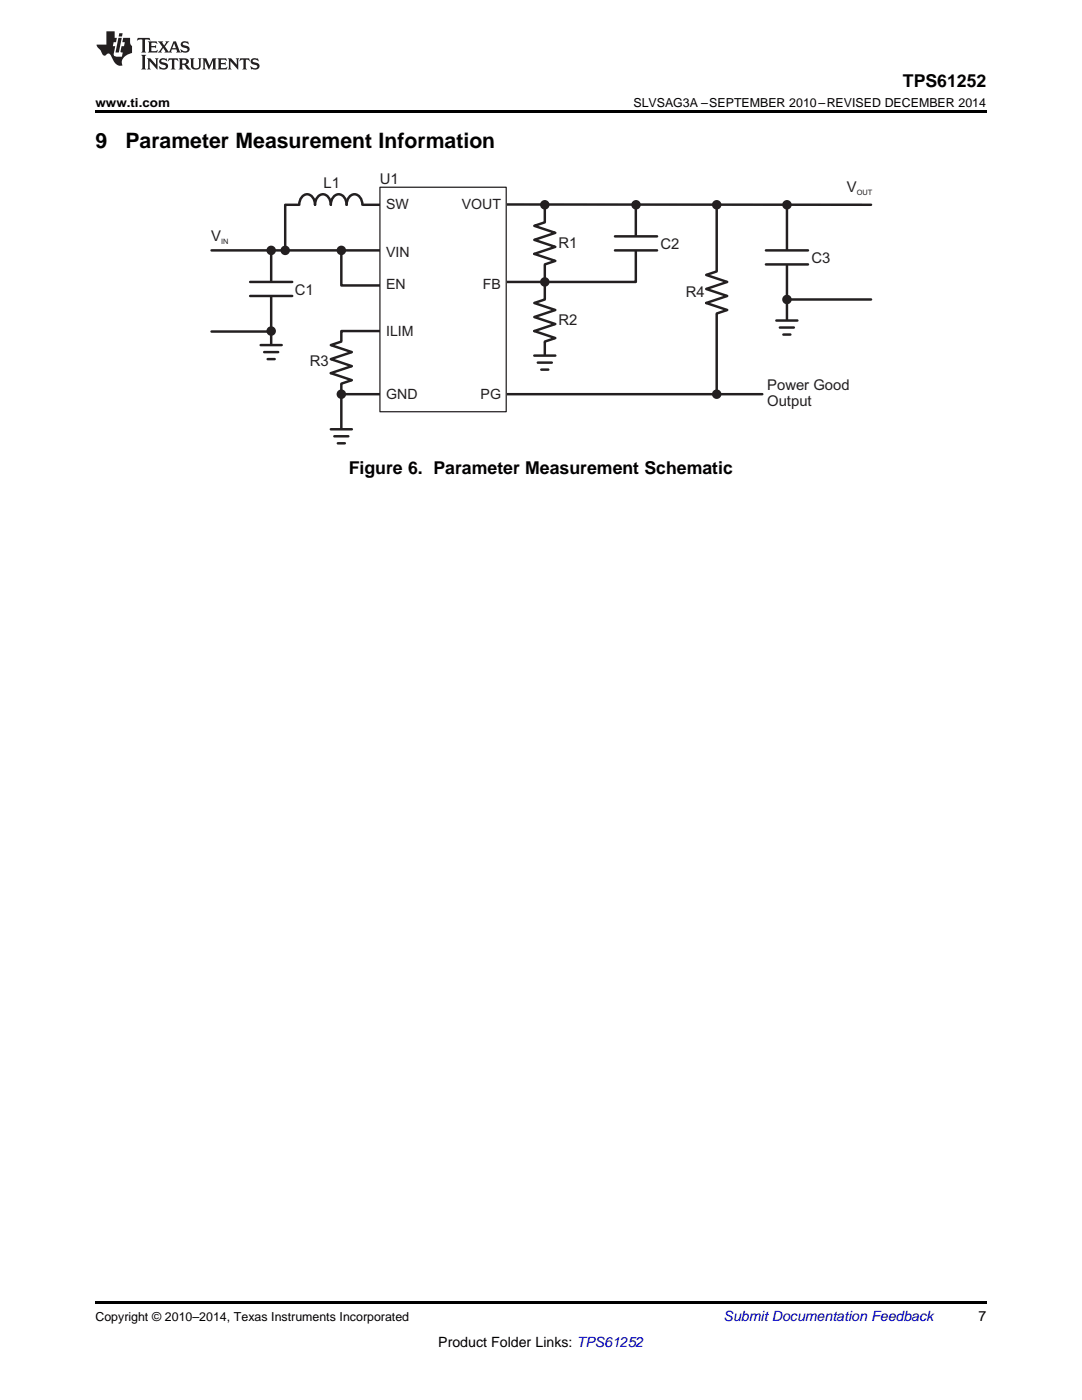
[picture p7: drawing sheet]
<svg xmlns="http://www.w3.org/2000/svg" width="216mm" height="279mm" viewBox="0 0 216 279" stroke-linecap="round" stroke-linejoin="round" font-family="sans-serif">
<path d="M19 259.7h177.8v.5h-177.8z" fill="#000"/>
<path d="M68.1 50v7h10.4M108.7 40.9v30.1M126.9 40.9v15.4h-27.3M143 40.9v37.8M157 40.9v24.5M100.3 78.7h51.8" fill="none" stroke="#231f20" stroke-width=".49"/>
<path d="M140.9 54.2h4.2v8.4h-4.2z" fill-rule="evenodd" fill="#fff"/>
<path d="M143 54.2l-2.1 .7 4.2 1.4-4.2 1.4 4.2 1.4-4.2 1.4 4.2 1.4-2.1 .7" fill="none" stroke="#231f20" stroke-width=".49"/>
<path d="M122.7 47.2h8.4v2.8h-8.4z" fill-rule="evenodd" fill="#fff"/>
<path d="M122.7 47.2h8.4M122.7 50h8.4" fill="none" stroke="#231f20" stroke-width=".49"/>
<path d="M154.9 64h4.2v2.8h-4.2z" fill-rule="evenodd" fill="#fff"/>
<path d="M154.9 64h4.2M155.6 65.4h2.8M156.3 66.8h1.4" fill="none" stroke="#231f20" stroke-width=".49"/>
<path d="M106.6 59.8h4.2v8.4h-4.2z" fill-rule="evenodd" fill="#fff"/>
<path d="M108.7 59.8l-2.1 .7 4.2 1.4-4.2 1.4 4.2 1.4-4.2 1.4 4.2 1.4-2.1 .7" fill="none" stroke="#231f20" stroke-width=".49"/>
<path d="M152.8 50h8.4v2.8h-8.4z" fill-rule="evenodd" fill="#fff"/>
<path d="M42.2 50h35.7M75.8 40.9h-18.9v9.1M101 40.8l72.8 .1M152.8 50h8.4M152.8 52.8h8.4M77.9 78.7h-9.8v7M78.6 66.1h-10.5v12.6" fill="none" stroke="#231f20" stroke-width=".49"/>
<path d="M75.8 37.4h25.2v44.8h-25.2z" fill-rule="evenodd" fill="#fff"/>
<path d="M75.8 37.4h25.2v44.8h-25.2z" fill="none" stroke="#231f20" stroke-width=".25"/>
<path d="M59.7 38.8h12.6v4.2h-12.6z" fill-rule="evenodd" fill="#fff"/>
<path d="M59.7 40.9a1.77 1.77 0 0 1 2-2.1 2.04 2.04 0 0 1 1.2 2.1 1.77 1.77 0 0 1 2-2.1 2.04 2.04 0 0 1 1.1 2.1 1.77 1.77 0 0 1 2-2.1 2.04 2.04 0 0 1 1.2 2.1 1.77 1.77 0 0 1 2-2.1 2.04 2.04 0 0 1 1.1 2.1" fill="none" stroke="#231f20" stroke-width=".49"/>
<path d="M66 85.7h4.2v2.8h-4.2z" fill-rule="evenodd" fill="#fff"/>
<path d="M66 85.7h4.2M66.7 87.1h2.8M67.4 88.5h1.4" fill="none" stroke="#231f20" stroke-width=".49"/>
<path d="M106.6 71h4.2v2.8h-4.2z" fill-rule="evenodd" fill="#fff"/>
<path d="M54.1 50v18.9M106.6 71h4.2M107.3 72.4h2.8M108 73.8h1.4" fill="none" stroke="#231f20" stroke-width=".49"/>
<path d="M52 68.9h4.2v2.8h-4.2z" fill-rule="evenodd" fill="#fff"/>
<path d="M52 68.9h4.2M52.7 70.3h2.8M53.4 71.7h1.4" fill="none" stroke="#231f20" stroke-width=".49"/>
<path d="M49.9 56.3h8.4v2.8h-8.4z" fill-rule="evenodd" fill="#fff"/>
<path d="M49.9 56.3h8.4M49.9 59.1h8.4" fill="none" stroke="#231f20" stroke-width=".49"/>
<circle cx="54.1" cy="66.1" r=".7" fill="#231f20"/>
<circle cx="54.1" cy="66.1" r=".7" fill="none" stroke="#231f20" stroke-width=".49"/>
<circle cx="68.1" cy="78.7" r=".7" fill="#231f20"/>
<circle cx="68.1" cy="78.7" r=".7" fill="none" stroke="#231f20" stroke-width=".49"/>
<circle cx="108.7" cy="56.3" r=".7" fill="#231f20"/>
<circle cx="108.7" cy="56.3" r=".7" fill="none" stroke="#231f20" stroke-width=".49"/>
<circle cx="108.7" cy="40.9" r=".7" fill="#231f20"/>
<circle cx="108.7" cy="40.9" r=".7" fill="none" stroke="#231f20" stroke-width=".49"/>
<circle cx="143" cy="40.9" r=".7" fill="#231f20"/>
<circle cx="143" cy="40.9" r=".7" fill="none" stroke="#231f20" stroke-width=".49"/>
<circle cx="157" cy="59.8" r=".7" fill="#231f20"/>
<circle cx="157" cy="59.8" r=".7" fill="none" stroke="#231f20" stroke-width=".49"/>
<path d="M66 68.2h4.2v8.4h-4.2z" fill-rule="evenodd" fill="#fff"/>
<path d="M68.1 68.2l-2.1 .7 4.2 1.4-4.2 1.4 4.2 1.4-4.2 1.4 4.2 1.4-2.1 .7" fill="none" stroke="#231f20" stroke-width=".49"/>
<circle cx="56.9" cy="50" r=".7" fill="#231f20"/>
<circle cx="56.9" cy="50" r=".7" fill="none" stroke="#231f20" stroke-width=".49"/>
<circle cx="143" cy="78.7" r=".7" fill="#231f20"/>
<circle cx="143" cy="78.7" r=".7" fill="none" stroke="#231f20" stroke-width=".49"/>
<circle cx="126.9" cy="40.9" r=".7" fill="#231f20"/>
<circle cx="126.9" cy="40.9" r=".7" fill="none" stroke="#231f20" stroke-width=".49"/>
<path d="M106.6 44.4h4.2v8.4h-4.2z" fill-rule="evenodd" fill="#fff"/>
<path d="M108.7 44.4l-2.1 .7 4.2 1.4-4.2 1.4 4.2 1.4-4.2 1.4 4.2 1.4-2.1 .7" fill="none" stroke="#231f20" stroke-width=".49"/>
<circle cx="68.1" cy="50" r=".7" fill="#231f20"/>
<g fill="none" stroke="#231f20" stroke-width=".49">
<path d="M157 59.8h16.8M42.2 66.2h11.9"/>
<circle cx="68.1" cy="50" r=".7"/>
</g>
<circle cx="54.1" cy="50" r=".7" fill="#231f20"/>
<circle cx="54.1" cy="50" r=".7" fill="none" stroke="#231f20" stroke-width=".49"/>
<circle cx="157" cy="40.9" r=".7" fill="#231f20"/>
<circle cx="157" cy="40.9" r=".7" fill="none" stroke="#231f20" stroke-width=".49"/>
<path d="M19 22h177.8v.5h-177.8z" fill="#000"/>
<g fill="#231f20">
<path d="M27.5 7.6l-.1 .5 .4-.2h.6v.1v2.1l-.2 .4h1l-.3-.4v-2.1l.1-.1h.5l.5 .2-.2-.5zM29.5 8.3l.2 .3v1.5l-.2 .4h1.8l.2-.6a1.04 1.04 0 0 1-1.3 .2v-.7h.6l.3 .2v-.6l-.3 .2h-.6v-.6l.8-.1 .4 .3-.2-.5zM31.5 8.3l.9 1.1-.9 1.1h.8l-.2-.2 .5-.7 .4 .7-.2 .2h1.5l-.1-.2 .1-.4h.9l.1 .4-.2 .2h1l-.3-.3-.7-1.9h-.5l-.9 2-.8-1 .9-1h-.8l.1 .3-.3 .5-.4-.6 .2-.2zM34.7 8.6l.4 1h-.7zM36.3 8.4a.63 .63 0 0 0-.2 .7 .63 .63 0 0 0 .6 .4l.6 .2 .1 .2a.75 .75 0 0 1-.7 .4 .75 .75 0 0 1-.6-.5l.1 .7 .1-.1a1.11 1.11 0 0 0 1.5-.6 1.13 1.13 0 0 0-1.2-.8l-.1-.4a1.04 1.04 0 0 1 1.2 .2l-.2-.5-.1 .1-.5-.2zM28.2 10.9l.2 .4v2.2l-.2 .4h1l-.3-.4v-2.2l.3-.4zM29.3 11.6l.3 .4v1.5l-.3 .4h.8l-.2-.4v-1.3l1.5 1.7v-1.9l.2-.4h-.7l.2 .4v.9l-1.1-1.3zM32 11.8a.62 .62 0 0 0-.2 .7 .62 .62 0 0 0 .6 .4l.6 .1 .1 .3a.76 .76 0 0 1-.7 .3 .76 .76 0 0 1-.6-.4l.1 .7 .1-.1a1.11 1.11 0 0 0 1.5-.6 1.13 1.13 0 0 0-1.2-.8l-.1-.4a1.04 1.04 0 0 1 1.2 .2l-.2-.6-.1 .1-.5-.1zM33.7 11.6l-.2 .6a.61 .61 0 0 1 .8-.3v1.6l-.2 .4h.9l-.2-.4v-1.6a.63 .63 0 0 1 .8 .3l-.2-.6zM35.6 11.6l.3 .4v1.5l-.3 .4h1l-.2-.2v-.8l.5 .2a.76 .76 0 0 0 1.2 .7l-1-1a.58 .58 0 0 0 .6-.5 .58 .58 0 0 0-.5-.6zM36.4 11.9h.1a.45 .45 0 0 1 .5 .1 .45 .45 0 0 1 .1 .5l-.7 .2zM37.9 11.6l.2 .2a2.17 2.17 0 0 0 .3 1.9 .99 .99 0 0 0 1.6-.6v-1.1l.2-.4h-.7l.2 .2a1.92 1.92 0 0 1-.2 1.8 .6 .6 0 0 1-.9-.5v-1.1l.2-.4zM40.4 11.6l.2 .4v1.5l-.2 .4h.7l-.2-.4v-1.4l.8 1.8 .8-1.8v1.4l-.2 .4h.9l-.2-.4v-1.5l.2-.4h-.8l-.6 1.5-.6-1.5zM43.4 11.6l.2 .4v1.5l-.2 .4h1.8l.2-.6a1.04 1.04 0 0 1-1.3 .1v-.6h.5l.4 .2v-.6l-.4 .2h-.5v-.7h.8l.3 .3-.1-.6zM45.5 11.6l.2 .4v1.5l-.2 .4h.7l-.2-.4v-1.3l1.5 1.7v-1.9l.2-.4h-.7l.2 .4v.9l-1.1-1.3zM47.9 11.6l-.1 .6a.61 .61 0 0 1 .8-.3v1.6l-.3 .4h1l-.3-.4 .1-1.6a.63 .63 0 0 1 .7 .3l-.1-.6zM50.2 11.8a.62 .62 0 0 0-.2 .7 .62 .62 0 0 0 .6 .4l.6 .1 .2 .3a.76 .76 0 0 1-.8 .3 .76 .76 0 0 1-.6-.4l.1 .7 .2-.1a1.11 1.11 0 0 0 1.5-.6 1.13 1.13 0 0 0-1.3-.8l-.1-.4a1.04 1.04 0 0 1 1.2 .2l-.1-.6-.2 .1-.5-.1z"/>
<path d="M21.2 6.3v2.6h-1.9l.1 .4 .7 .9a.91 .91 0 0 0 1 .8 .56 .56 0 0 1 .5-.3 .56 .56 0 0 1 .5 .3l.4 .8a1.53 1.53 0 0 0 1.9 1.2 1.54 1.54 0 0 1 1-2.1l.9-.3v-1.4a1.52 1.52 0 0 1-.3-1.6h-1.4l-.2 .8h.5l-.2 .8h-.4l-.2 1v.2l.4 .1-.2 .8a1.93 1.93 0 0 1-1.6-.3l.3-1.8h-.5l.2-.8h.4l.2-.8h-.4v-1.3zM23.6 7.6l-.6 2.9h.7l.6-2.9zM23.8 6.6l-.1 .7h.6l.2-.7z"/>
</g>
<g font-size="4.2">
<text x="19" y="29.6">9</text>
<text x="25" y="29.6">Parameter Measurement Information</text>
</g>
<g font-size="3.5">
<text x="180.2" y="17.3">TPS61252</text>
<text x="69.6" y="94.7">Figure 6. Parameter Measurement Schematic</text>
</g>
<g font-size="3" fill="#231f20">
<text x="64.6" y="37.6">L1</text>
<text x="75.8" y="36.7">U1</text>
<text x="169" y="38.3">V</text>
<text x="42.2" y="48.1">V</text>
<text x="111.4" y="49.4">R1</text>
<text x="131.8" y="49.7">C2</text>
<text x="161.9" y="52.5">C3</text>
<text x="58.8" y="58.8">C1</text>
<text x="136.9" y="59.2">R4</text>
<text x="111.4" y="64.8">R2</text>
<text x="61.8" y="73">R3</text>
<text x="153.1" y="77.8">Power Good</text>
<text x="153.1" y="81.1">Output</text>
</g>
<g font-size="2.8" fill="#231f20">
<text x="77.1" y="41.8">SW</text>
<text x="92.1" y="41.8">VOUT</text>
<text x="77.1" y="51.3">VIN</text>
<text x="77.1" y="57.6">EN</text>
<text x="96.4" y="57.6">FB</text>
<text x="77.1" y="67.1">ILIM</text>
<text x="77.1" y="79.7">GND</text>
<text x="95.9" y="79.7">PG</text>
</g>
<text font-size="2.8" fill="#0000c8" x="144.4" y="263.6">Submit Documentation Feedback</text>
<g font-size="2.8">
<text x="195.3" y="263.6">7</text>
<text x="87.5" y="268.9">Product Folder Links: TPS61252</text>
</g>
<g font-size="2.5">
<text x="19" y="21.4">www.ti.com</text>
<text x="126.4" y="21.4">SLVSAG3A –SEPTEMBER 2010–REVISED DECEMBER 2014</text>
<text x="19" y="263.6">Copyright © 2010–2014, Texas Instruments Incorporated</text>
</g>
<g font-size="1.5" fill="#231f20">
<text x="171" y="38.9">OUT</text>
<text x="44.1" y="48.7">IN</text>
</g>
</svg>
